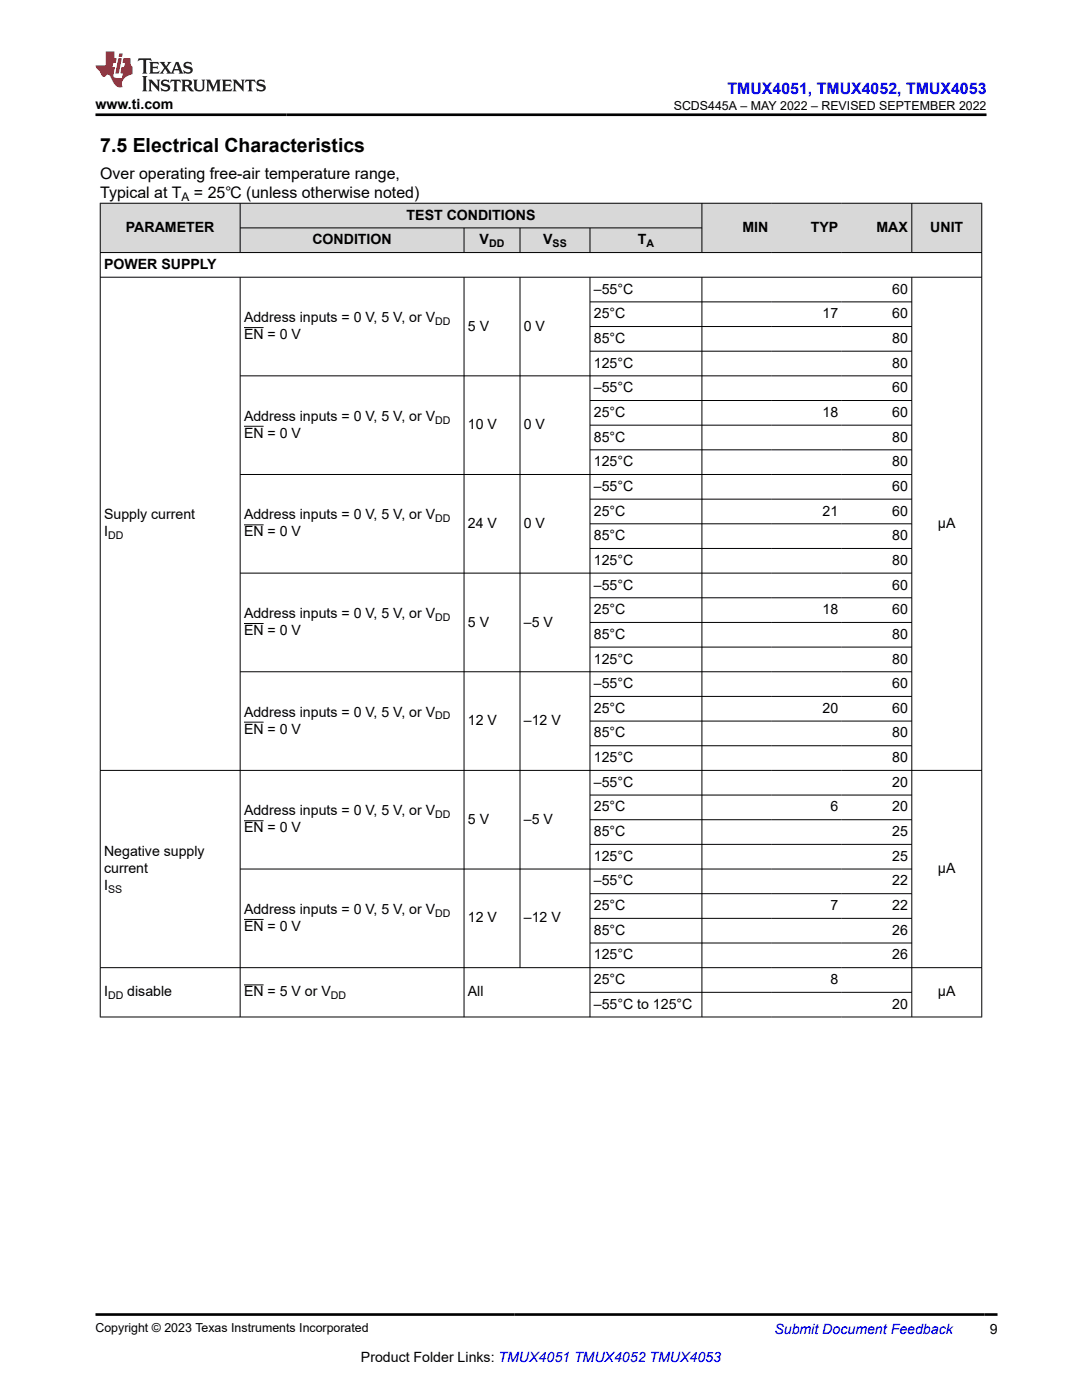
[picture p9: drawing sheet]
<svg xmlns="http://www.w3.org/2000/svg" width="216mm" height="279mm" viewBox="0 0 216 279" stroke-linecap="round" stroke-linejoin="round" font-family="sans-serif">
<g fill="#d8d8d8">
<path d="M20 40.6h175.9v4.9h-175.9z" fill-rule="evenodd"/>
<path d="M20.1 40.6h27.8v9.7h-27.8z" fill-rule="evenodd"/>
<path d="M48 40.6h92v4.8h-92z" fill-rule="evenodd"/>
<path d="M140.1 40.6h13.9v9.7h-13.9z" fill-rule="evenodd"/>
<path d="M154 40.6h14v9.7h-14z" fill-rule="evenodd"/>
<path d="M168 40.6h13.9v9.7h-13.9z" fill-rule="evenodd"/>
<path d="M182 40.6h13.8v9.7h-13.8z" fill-rule="evenodd"/>
<path d="M48 45.5h44.5v4.8h-44.5z" fill-rule="evenodd"/>
<path d="M92.7 45.5h11v4.8h-11z" fill-rule="evenodd"/>
<path d="M103.8 45.5h13.9v4.8h-13.9z" fill-rule="evenodd"/>
<path d="M117.8 45.5h22.2v4.8h-22.2z" fill-rule="evenodd"/>
</g>
<g fill="none" stroke="#000" stroke-width=".2">
<path d="M19.9 40.6h176.1M19.9 50.4h176.1M19.9 55.3h176.1M20 40.5v162.5M47.9 40.5v10M47.9 55.3v147.7M47.9 45.5h92.2M92.6 45.5v5M92.6 55.3v147.7M103.8 45.5v5M103.8 55.3v137.9M117.7 45.5v5"/>
<path d="M117.7 55.3v147.7M140.1 40.5v10M140.1 55.3v147.7M181.9 40.5v10M181.9 55.3v147.7M195.9 40.5v162.5M48.7 65.4h3.9M117.7 60.2h64.3M117.7 65.2h64.3M117.7 70.1h64.3M117.7 79.9h64.3M182 75h-134.1"/>
<path d="M48.7 85.1h3.9M117.7 84.9h64.3M117.7 89.8h64.3M117.7 99.6h64.3M182 94.7h-134.1M47.9 114.4h134.1M48.7 104.7h3.9M117.7 104.5h64.3M117.7 109.5h64.3M117.7 119.3h64.3M47.9 134.1h134.1M48.7 124.4h3.9"/>
<path d="M117.7 124.2h64.3M117.7 129.1h64.3M117.7 139h64.3M19.9 153.7h176.1M48.7 144.1h3.9M117.7 143.9h64.3M117.7 148.8h64.3M117.7 158.7h64.3M48.7 163.8h3.9M117.7 163.6h64.3M117.7 168.5h64.3M117.7 178.4h64.3"/>
<path d="M182 173.4h-134.1M19.9 193.1h176.1M48.7 183.5h3.9M48.7 196.6h3.9M117.7 183.3h64.3M117.7 188.2h64.3M117.7 198h64.3M19.9 203h176.1"/>
</g>
<path d="M27.7 11.6l-.2 .6 .5-.2h.6v.1v2.2l-.2 .4h1l-.2-.4v-2.2v-.1h.5l.5 .2-.1-.6zM29.8 12.4l.2 .3v1.6l-.2 .4h1.9l.1-.6a1.08 1.08 0 0 1-1.3 .2v-.7h.6l.4 .2v-.7l-.4 .2h-.6v-.5l.2-.2a1 1 0 0 1 1 .3l-.1-.5zM31.8 12.4l1 1.1-1 1.2h.9l-.2-.2 .4-.8 .5 .8-.2 .2h1.6l-.2-.2 .1-.5h1l.1 .5-.1 .2h.9l-.2-.4-.8-1.9h-.5l-1 2.1-.8-1.1 .9-1h-.8l.2 .2-.5 .6-.3-.6 .1-.2zM35.2 12.8l.4 1h-.8zM36.8 12.5a.65 .65 0 0 0-.2 .7 .65 .65 0 0 0 .6 .5l.7 .1 .1 .3a.79 .79 0 0 1-.7 .4 .79 .79 0 0 1-.7-.5l.1 .7 .2-.1a.93 .93 0 0 0 1.1 0 .93 .93 0 0 0 .4-.9 1.46 1.46 0 0 0-1.2-.6l-.1-.3a1.09 1.09 0 0 1 1.2 .2l-.2-.6-.1 .1-.6-.2zM28.4 15.2l.2 .4v2.2l-.2 .4h1l-.2-.4v-2.2l.2-.4zM29.6 15.9l.2 .4v1.5l-.2 .4h.8l-.3-.4v-1.3l1.7 1.8v-2l.2-.4h-.8l.2 .2 .1 1.1-1.2-1.3zM32.3 16a.65 .65 0 0 0-.2 .8 .65 .65 0 0 0 .7 .4l.6 .2 .1 .2a.79 .79 0 0 1-.7 .4 .79 .79 0 0 1-.7-.5l.1 .7 .2-.1a.93 .93 0 0 0 1.1 .1 .93 .93 0 0 0 .4-1 1.46 1.46 0 0 0-1.2-.5l-.1-.4a1.09 1.09 0 0 1 1.2 .2l-.2-.6-.1 .1-.6-.1zM34.1 15.9l-.1 .6a.63 .63 0 0 1 .7-.3l.1 1.6-.3 .4h1l-.2-.4v-1.6a.66 .66 0 0 1 .8 .3l-.1-.6zM36.2 15.9l.2 .4v1.5l-.2 .4h.9l-.2-.2v-.7h.5l.1 .2a.79 .79 0 0 0 1.2 .6l-1-.9a.61 .61 0 0 0 .6-.6 .61 .61 0 0 0-.5-.7zM36.9 16.2h.2a.47 .47 0 0 1 .5 .1 .47 .47 0 0 1 .1 .5l-.2 .1-.6 .1zM38.5 15.9l.2 .2a2.27 2.27 0 0 0 .4 2 1.04 1.04 0 0 0 1.7-.7v-1.3l.2-.2h-.8l.2 .4v1.1a.6 .6 0 0 1-.6 .6 .6 .6 0 0 1-.6-.6v-1.1l.3-.4zM41.1 15.9l.2 .4v1.5l-.2 .4h.7l-.2-.4v-1.4l.9 1.9 .8-1.9v1.4l-.2 .4h1l-.3-.4v-1.5l.3-.4h-.8l-.7 1.5-.7-1.5zM44.3 15.9l.2 .4v1.5l-.2 .4h1.9l.1-.6a1.09 1.09 0 0 1-1.3 .2v-.7h.6l.4 .2v-.6l-.4 .2h-.6v-.6l.2-.1a1.01 1.01 0 0 1 1 .3l-.1-.6zM46.4 15.9l.3 .4v1.5l-.3 .4h.8l-.2-.4v-1.3l1.6 1.8v-2l.2-.4h-.7l.2 .2v1.1l-1.2-1.3zM49 15.9l-.1 .6a.63 .63 0 0 1 .8-.3v1.6l-.3 .4h1l-.2-.4v-1.6a.66 .66 0 0 1 .8 .3l-.1-.6zM51.4 16a.65 .65 0 0 0-.2 .8 .65 .65 0 0 0 .6 .4l.6 .2 .2 .2a.79 .79 0 0 1-.8 .4 .79 .79 0 0 1-.6-.5l.1 .7 .2-.1a.93 .93 0 0 0 1 .1 .93 .93 0 0 0 .5-1 1.46 1.46 0 0 0-1.3-.5l-.1-.4a1.09 1.09 0 0 1 1.3 .2l-.2-.6-.2 .1-.5-.1z" fill="#231f20"/>
<path d="M21.1 10.3v2.7h-2.1l.1 .4 .9 1a.95 .95 0 0 0 .9 .9 .59 .59 0 0 1 .6-.4 .59 .59 0 0 1 .5 .3l.4 .8a1.59 1.59 0 0 0 2.1 1.4 1.61 1.61 0 0 1 1-2.3l1-.3-.1-1.5a1.59 1.59 0 0 1-.4-1.7h-1.4l-.2 .9h.5l-.1 .9h-.5l-.2 .9v.3l.4 .1-.2 .9h-.6a.73 .73 0 0 1-1.1-.7l.3-1.5h-.5l.2-.9h.5l.2-.9h-.5v-1.3zM23.6 11.6l-.6 3.1h.7l.6-3.1zM23.8 10.7l-.1 .6h.7l.1-.6z" fill="#ed1c24"/>
<path d="M19.1 22.9h177.8M19.1 262.3h179.9" fill="none" stroke="#000" stroke-width=".53"/>
<text font-size="3.9" x="20" y="30.3">7.5 Electrical Characteristics</text>
<text font-size="3.2" fill="#00f" x="145.1" y="18.7">TMUX4051, TMUX4052, TMUX4053</text>
<g font-size="3.2">
<text x="20" y="35.7">Over operating free-air temperature range,</text>
<text x="20" y="39.5">Typical at T</text>
<text x="38.7" y="39.5">= 25℃ (unless otherwise noted)</text>
</g>
<g font-size="2.8">
<text x="19.1" y="21.8">www.ti.com</text>
<text x="25.1" y="46.3">PARAMETER</text>
<text x="81.1" y="43.8">TEST CONDITIONS</text>
<text x="148.1" y="46.3">MIN</text>
<text x="161.8" y="46.3">TYP</text>
<text x="174.9" y="46.3">MAX</text>
<text x="185.6" y="46.3">UNIT</text>
<text x="20.8" y="53.7">POWER SUPPLY</text>
<text x="62.3" y="48.8">CONDITION</text>
<text x="95.7" y="48.8">V</text>
<text x="108.4" y="48.8">V</text>
<text x="127.3" y="48.8">T</text>
<text x="118.5" y="58.6">–55°C</text>
<text x="178" y="58.6">60</text>
<text x="48.7" y="64.3">Address inputs = 0 V, 5 V, or V</text>
<text x="93.4" y="66">5 V</text>
<text x="104.5" y="66">0 V</text>
<text x="118.5" y="63.5">25°C</text>
<text x="164.1" y="63.5">17</text>
<text x="178" y="63.5">60</text>
<text x="48.7" y="67.7">EN = 0 V</text>
<text x="118.5" y="68.4">85°C</text>
<text x="178" y="68.4">80</text>
<text x="118.5" y="73.4">125°C</text>
<text x="178" y="73.4">80</text>
<text x="48.7" y="84">Address inputs = 0 V, 5 V, or V</text>
<text x="118.5" y="78.3">–55°C</text>
<text x="118.5" y="83.2">25°C</text>
<text x="164.1" y="83.2">18</text>
<text x="178" y="78.3">60</text>
<text x="178" y="83.2">60</text>
<text x="48.7" y="87.4">EN = 0 V</text>
<text x="93.4" y="85.7">10 V</text>
<text x="104.5" y="85.7">0 V</text>
<text x="118.5" y="88.1">85°C</text>
<text x="178" y="88.1">80</text>
<text x="118.5" y="93">125°C</text>
<text x="178" y="93">80</text>
<text x="118.5" y="98">–55°C</text>
<text x="178" y="98">60</text>
<text x="20.8" y="103.7">Supply current</text>
<text x="20.8" y="107">I</text>
<text x="48.7" y="103.7">Address inputs = 0 V, 5 V, or V</text>
<text x="48.7" y="107">EN = 0 V</text>
<text x="93.4" y="105.4">24 V</text>
<text x="104.5" y="105.4">0 V</text>
<text x="118.5" y="102.9">25°C</text>
<text x="118.5" y="107.8">85°C</text>
<text x="164.1" y="102.9">21</text>
<text x="178" y="102.9">60</text>
<text x="178" y="107.8">80</text>
<text x="187.2" y="105.4">µA</text>
<text x="118.5" y="112.7">125°C</text>
<text x="178" y="112.7">80</text>
<text x="118.5" y="117.7">–55°C</text>
<text x="178" y="117.7">60</text>
<text x="48.7" y="123.3">Address inputs = 0 V, 5 V, or V</text>
<text x="93.4" y="125">5 V</text>
<text x="104.5" y="125">–5 V</text>
<text x="118.5" y="122.6">25°C</text>
<text x="164.1" y="122.6">18</text>
<text x="178" y="122.6">60</text>
<text x="48.7" y="126.7">EN = 0 V</text>
<text x="118.5" y="127.5">85°C</text>
<text x="178" y="127.5">80</text>
<text x="118.5" y="132.4">125°C</text>
<text x="118.5" y="137.3">–55°C</text>
<text x="178" y="132.4">80</text>
<text x="178" y="137.3">60</text>
<text x="48.7" y="143">Address inputs = 0 V, 5 V, or V</text>
<text x="118.5" y="142.3">25°C</text>
<text x="164.1" y="142.3">20</text>
<text x="178" y="142.3">60</text>
<text x="48.7" y="146.4">EN = 0 V</text>
<text x="93.4" y="144.7">12 V</text>
<text x="104.5" y="144.7">–12 V</text>
<text x="118.5" y="147.2">85°C</text>
<text x="178" y="147.2">80</text>
<text x="118.5" y="152.1">125°C</text>
<text x="178" y="152.1">80</text>
<text x="118.5" y="157">–55°C</text>
<text x="118.5" y="161.9">25°C</text>
<text x="165.7" y="161.9">6</text>
<text x="178" y="157">20</text>
<text x="178" y="161.9">20</text>
<text x="48.7" y="162.7">Address inputs = 0 V, 5 V, or V</text>
<text x="48.7" y="166.1">EN = 0 V</text>
<text x="93.4" y="164.4">5 V</text>
<text x="104.5" y="164.4">–5 V</text>
<text x="118.5" y="166.9">85°C</text>
<text x="178" y="166.9">25</text>
<text x="20.8" y="170.9">Negative supply</text>
<text x="118.5" y="171.8">125°C</text>
<text x="178" y="171.8">25</text>
<text x="20.8" y="174.2">current</text>
<text x="20.8" y="177.6">I</text>
<text x="118.5" y="176.7">–55°C</text>
<text x="178" y="176.7">22</text>
<text x="187.2" y="174.2">µA</text>
<text x="48.7" y="182.4">Address inputs = 0 V, 5 V, or V</text>
<text x="48.7" y="185.8">EN = 0 V</text>
<text x="93.4" y="184.1">12 V</text>
<text x="104.5" y="184.1">–12 V</text>
<text x="118.5" y="181.6">25°C</text>
<text x="165.7" y="181.6">7</text>
<text x="178" y="181.6">22</text>
<text x="118.5" y="186.6">85°C</text>
<text x="118.5" y="191.5">125°C</text>
<text x="178" y="186.6">26</text>
<text x="178" y="191.5">26</text>
<text x="118.5" y="196.4">25°C</text>
<text x="165.7" y="196.4">8</text>
<text x="20.8" y="198.9">I</text>
<text x="25.4" y="198.9">disable</text>
<text x="48.7" y="198.9">EN = 5 V or V</text>
<text x="93.4" y="198.9">All</text>
<text x="118.5" y="201.3">–55°C to 125°C</text>
<text x="178" y="201.3">20</text>
<text x="187.2" y="198.9">µA</text>
<text x="197.5" y="266.1">9</text>
<text x="72" y="271.7">Product Folder Links: TMUX4051 TMUX4052 TMUX4053</text>
</g>
<text font-size="2.8" fill="#00f" x="154.5" y="266.2">Submit Document Feedback</text>
<g font-size="2.5">
<text x="134.4" y="21.9">SCDS445A – MAY 2022 – REVISED SEPTEMBER 2022</text>
<text x="19.1" y="265.9">Copyright © 2023 Texas Instruments Incorporated</text>
</g>
<text font-size="2.4" x="36.2" y="40.1">A</text>
<g font-size="2.1">
<text x="97.6" y="49.3">DD</text>
<text x="110.3" y="49.3">SS</text>
<text x="129" y="49.3">A</text>
<text x="86.8" y="64.9">DD</text>
<text x="86.8" y="84.5">DD</text>
<text x="21.6" y="107.6">DD</text>
<text x="86.8" y="104.2">DD</text>
<text x="86.8" y="123.9">DD</text>
<text x="86.8" y="143.6">DD</text>
<text x="86.8" y="163.3">DD</text>
<text x="21.6" y="178.2">SS</text>
<text x="86.8" y="183">DD</text>
<text x="21.6" y="199.4">DD</text>
<text x="66" y="199.4">DD</text>
</g>
</svg>
